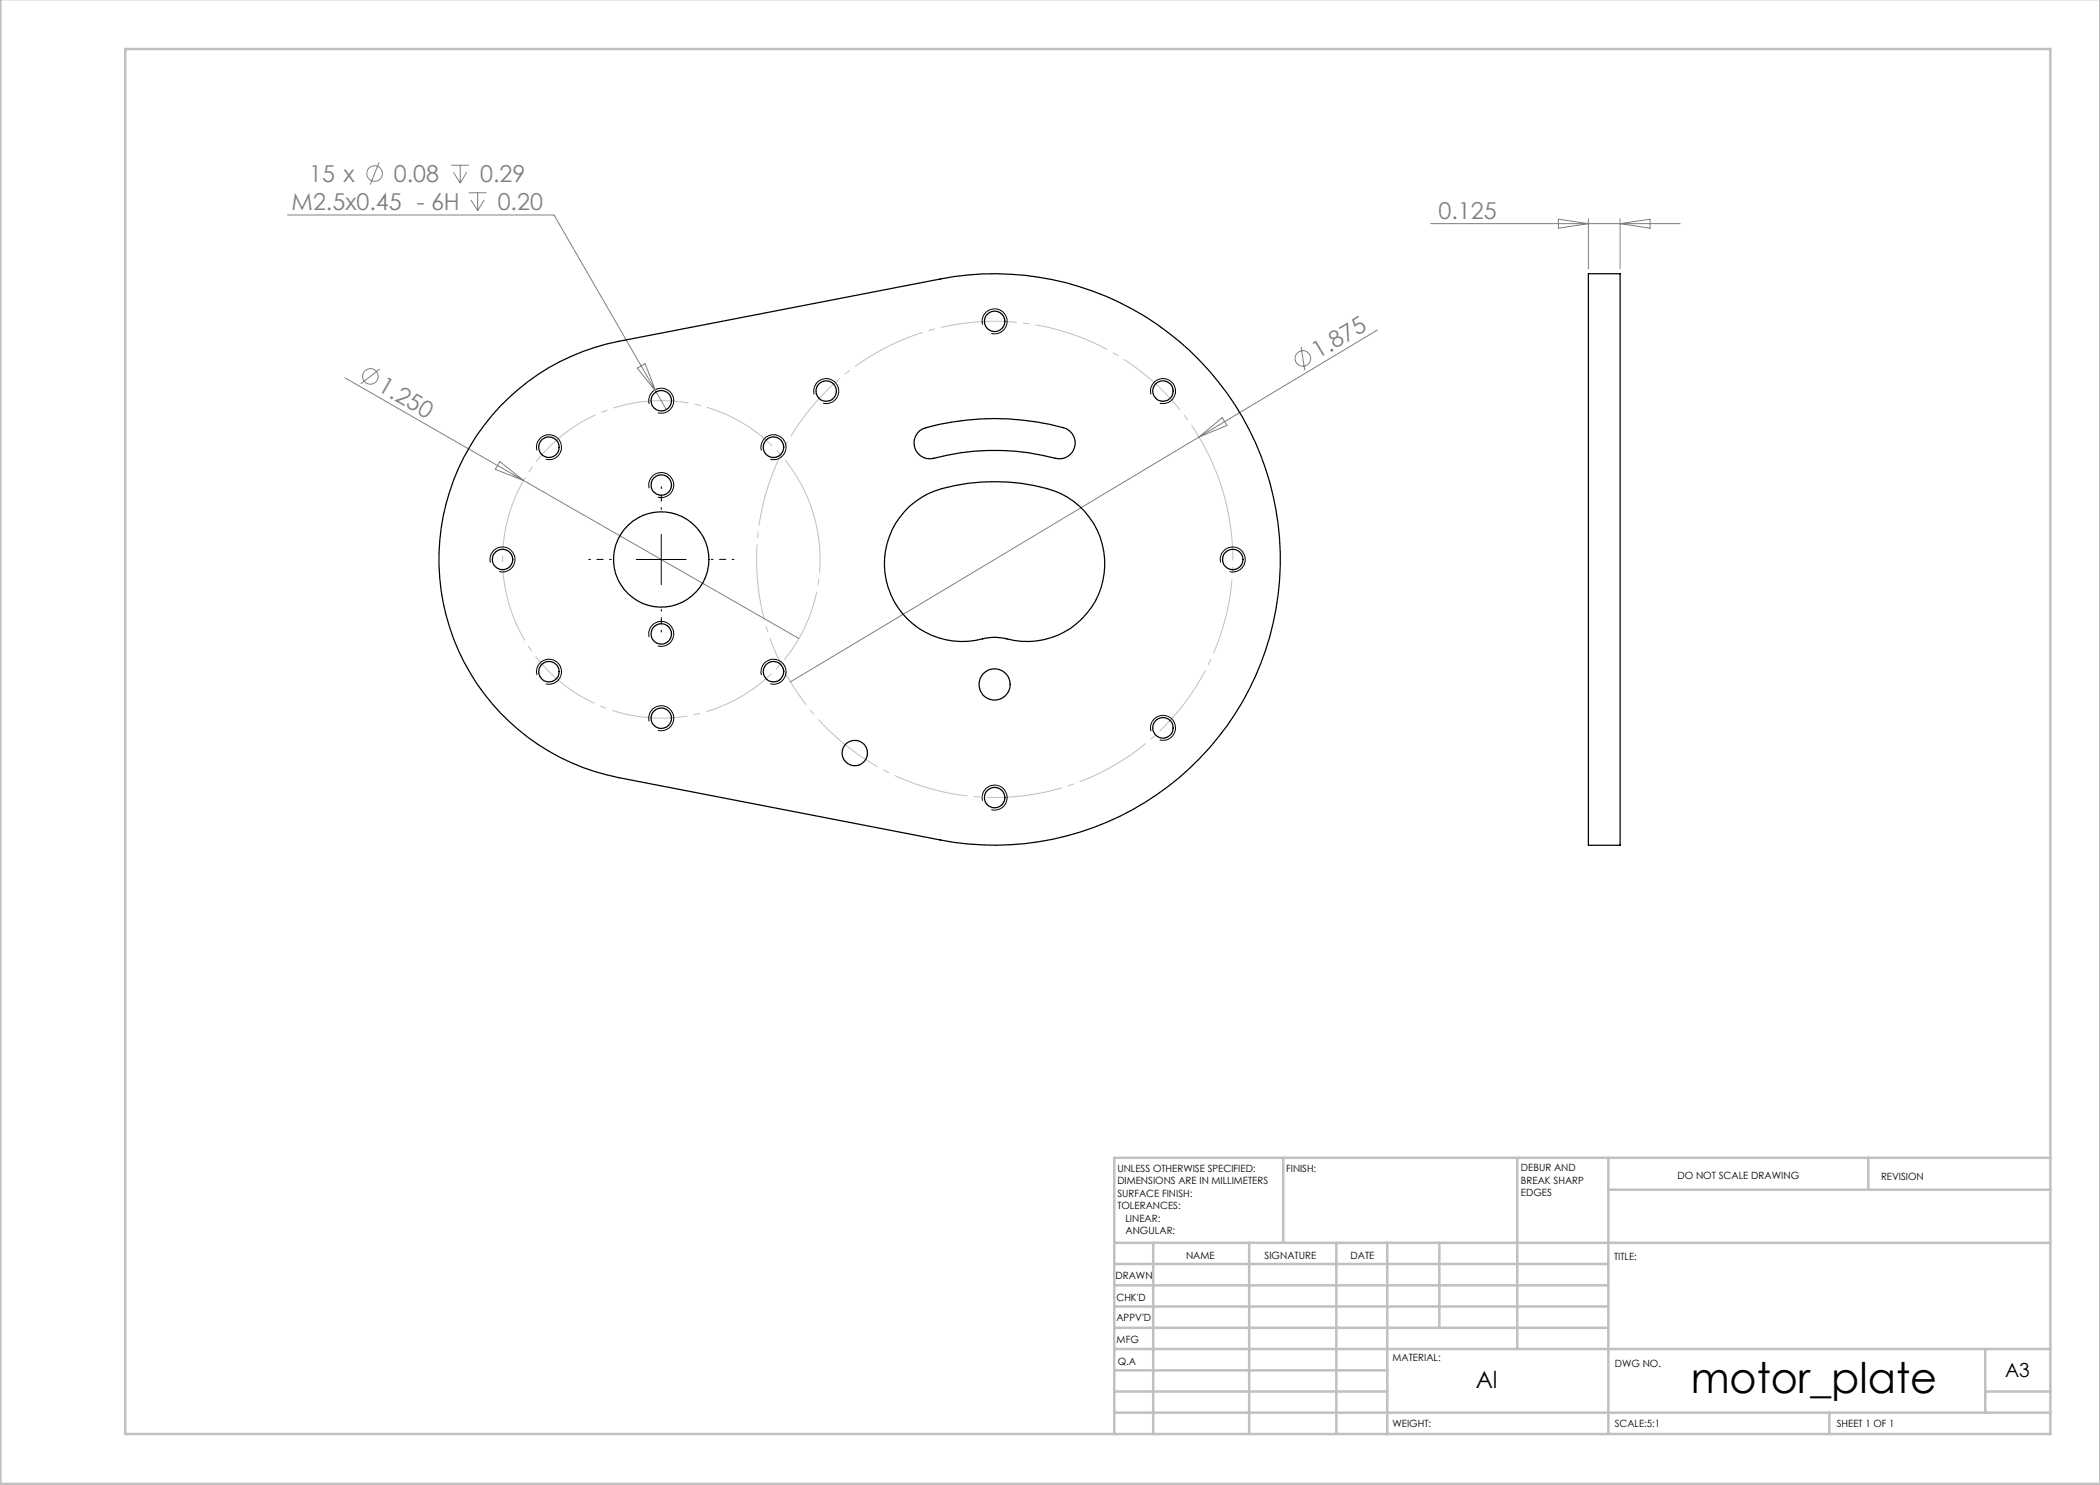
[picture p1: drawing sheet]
<svg xmlns="http://www.w3.org/2000/svg" width="420mm" height="297mm" viewBox="0 0 420 297" stroke-linecap="round" stroke-linejoin="round" font-family="sans-serif">
<g fill="none" stroke="#808080" stroke-width=".2">
<path d="M75.8 32.5l-1.8 4.4M90.2 33.1h3.6M90.7 34.5l1.3 2.1M92 33.1v3.5M93.3 34.5l-1.3 2.1M93.7 38.6h3.6M95.5 38.6v3.5M57.5 43h53.3l20.4 35.4M94.2 40l1.3 2.1M96.8 40l-1.3 2.1M286.1 44.7h49.9M311.7 43.8l6 .9-6 .9z"/>
<path d="M317.7 43.7v10.1M324 43.7v10.1M324 44.7l6-.9v1.8zM69 75.6l35.7 20.5M76 73.8l-3.8 3M127.5 73.6l1.5-.9 2.2 5.7zM131.2 78.4l2.1 3.5M260.2 69.3l.7 4.7M275.5 66l-35.7 21.4M100 92.3l4.7 3.8-5.6-2.2zM104.7 96.1l55.1 31.6M239.8 87.4l-81.7 49"/>
<path d="M239.8 87.4l4.6-3.9 1 1.6z"/>
<circle cx="74.9" cy="34.7" r="1.55"/>
<circle cx="74.1" cy="75.3" r="1.55"/>
<circle cx="260.6" cy="71.7" r="1.55"/>
</g>
<path d="M162.6 102.6a31.7 31.7 0 0 0-53.2-12.8 31.7 31.7 0 0 0 14.6 52.7 31.7 31.7 0 0 0 39.1-38.3l-.5-1.6" fill="none" stroke="#c0c0c0" stroke-width=".2" stroke-dasharray="15.2 1.3 1.3 1.3" stroke-dashoffset="3.1" stroke-linecap="butt"/>
<path d="M244.5 98a47.6 47.6 0 0 0-79.8-19.2 47.6 47.6 0 0 0 21.9 79.1 47.6 47.6 0 0 0 58.6-57.5l-.7-2.4" fill="none" stroke="#c0c0c0" stroke-width=".2" stroke-dasharray="15.2 1.3 1.3 1.3" stroke-dashoffset=".9" stroke-linecap="butt"/>
<g fill="none" stroke="#000" stroke-width=".2">
<path d="M162.8 78.9a2.5 2.5 0 0 1 2.2-3.2 2.5 2.5 0 0 1 2.7 2.7 2.5 2.5 0 0 1-3.1 2.2M196.5 64.9a2.5 2.5 0 0 1 2.2-3.1 2.5 2.5 0 0 1 2.7 2.7 2.5 2.5 0 0 1-3.1 2.2M230.2 78.9a2.5 2.5 0 0 1 2.2-3.2 2.5 2.5 0 0 1 2.7 2.7 2.5 2.5 0 0 1-3.1 2.2M107.4 90.1a2.5 2.5 0 0 1 2.2-3.1 2.5 2.5 0 0 1 2.7 2.7 2.5 2.5 0 0 1-3.2 2.2M129.8 80.8a2.5 2.5 0 0 1 2.2-3.2 2.5 2.5 0 0 1 2.7 2.8 2.5 2.5 0 0 1-3.1 2.1M129.8 97.6a2.5 2.5 0 0 1 2.2-3.1 2.5 2.5 0 0 1 2.7 2.7 2.5 2.5 0 0 1-3.1 2.2M152.3 90.1a2.5 2.5 0 0 1 2.2-3.1 2.5 2.5 0 0 1 2.7 2.7 2.5 2.5 0 0 1-3.1 2.2M98.1 112.5a2.5 2.5 0 0 1 2.2-3.1 2.5 2.5 0 0 1 2.7 2.7 2.5 2.5 0 0 1-3.2 2.2M127.2 111.9h10M132.3 106.9v10M244.1 112.5a2.5 2.5 0 0 1 2.2-3.1 2.5 2.5 0 0 1 2.7 2.7 2.5 2.5 0 0 1-3.1 2.2M107.4 135a2.5 2.5 0 0 1 2.2-3.1 2.5 2.5 0 0 1 2.7 2.7 2.5 2.5 0 0 1-3.2 2.2"/>
<path d="M129.8 127.4a2.5 2.5 0 0 1 2.2-3.1 2.5 2.5 0 0 1 2.7 2.7 2.5 2.5 0 0 1-3.1 2.2M152.3 135a2.5 2.5 0 0 1 2.2-3.1 2.5 2.5 0 0 1 2.7 2.7 2.5 2.5 0 0 1-3.1 2.2M129.8 144.3a2.5 2.5 0 0 1 2.2-3.2 2.5 2.5 0 0 1 2.7 2.8 2.5 2.5 0 0 1-3.1 2.1M230.2 146.2a2.5 2.5 0 0 1 2.2-3.1 2.5 2.5 0 0 1 2.7 2.7 2.5 2.5 0 0 1-3.1 2.2M196.5 160.2a2.5 2.5 0 0 1 2.2-3.2 2.5 2.5 0 0 1 2.7 2.7 2.5 2.5 0 0 1-3.1 2.2"/>
</g>
<g fill="none" stroke="#c0c0c0" stroke-width=".5">
<path d="M.1 -.1v296.9h419.9M25 9.8h385.1v277h-385.1zM256.6 231.6v17M303.5 231.6v38.2M321.7 231.6v55.2M321.7 237.9h88.4M373.7 231.6v6.3M410.1 231.6h-187.3v55.2M222.8 248.6h187.3M222.8 257.1h98.9M222.8 252.8h98.9M230.6 248.6v38.2"/>
<path d="M249.8 248.6v38.2M267.3 248.6v38.2M277.5 248.6v38.2M287.9 248.6v17M222.8 265.6h98.9M222.8 261.3h98.9M222.8 278.3h54.7M222.8 274.1h54.7M222.8 269.8h187.3M397.1 278.3h13M397.1 269.8v12.7M222.8 282.5h187.3"/>
<path d="M365.9 282.5v4.3"/>
</g>
<path d="M122.3 111.9h-4.6M132.3 101.9v-4.5M142.3 111.9h4.5M132.3 121.9v4.5" fill="none" stroke="#000" stroke-width=".2" stroke-dasharray="15.2 1.3 1.3 1.3" stroke-dashoffset="14.9"/>
<g fill="none" stroke="#000" stroke-width=".25">
<path d="M317.7 54.7h6.3v114.3h-6.3zM100 81.3a44.1 44.1 0 0 1 23.8-13l64.2-12.5a57.1 57.1 0 0 1 68.1 56.1 57.1 57.1 0 0 1-68.1 56.1l-64.2-12.5a44.5 44.5 0 0 1-23.8-74.2zM183.9 86.2l.6-.4a51.1 51.1 0 0 1 28.9 0 3.2 3.2 0 0 1 1.4 4 3.2 3.2 0 0 1-3.8 1.8 48.8 48.8 0 0 0-24.9 .2 3.2 3.2 0 0 1-3.1-2.1 3.2 3.2 0 0 1 .9-3.5zM182 101.2a16.9 16.9 0 0 1 9-4.1 38.2 38.2 0 0 1 21.2 1.6 15.6 15.6 0 0 1 7.7 19.8 15.6 15.6 0 0 1-19.1 9.1 12.1 12.1 0 0 0-5.7 .5 15.6 15.6 0 0 1-16.7-8.5 15.6 15.6 0 0 1 3.6-18.4z"/>
<circle cx="165.2" cy="78.2" r="2.05"/>
<circle cx="198.9" cy="64.3" r="2.04"/>
<circle cx="232.6" cy="78.2" r="2.05"/>
<circle cx="109.8" cy="89.4" r="2.05"/>
<circle cx="132.3" cy="80.1" r="2.04"/>
<circle cx="132.3" cy="97" r="2.04"/>
<circle cx="154.7" cy="89.4" r="2.05"/>
<circle cx="100.5" cy="111.9" r="2.04"/>
<circle cx="132.3" cy="111.9" r="9.5"/>
<circle cx="246.6" cy="111.9" r="2.04"/>
<circle cx="109.8" cy="134.4" r="2.05"/>
<circle cx="132.3" cy="126.8" r="2.04"/>
<circle cx="154.7" cy="134.4" r="2.05"/>
<circle cx="198.9" cy="136.9" r="3.1"/>
<circle cx="132.3" cy="143.6" r="2.04"/>
<circle cx="171" cy="150.6" r="2.53"/>
<circle cx="198.9" cy="159.5" r="2.04"/>
<circle cx="232.6" cy="145.6" r="2.05"/>
</g>
<text font-size="8.5" x="338.1" y="278.5">motor_plate</text>
<g font-size="4.7" fill="#808080">
<text x="58.3" y="42">M2.5x0.45 - 6H</text>
<text x="61.8" y="36.5">15 x</text>
<text x="78.8" y="36.5">0.08</text>
<text x="96" y="36.5">0.29</text>
<text x="99.5" y="42">0.20</text>
<text x="287.7" y="43.7">0.125</text>
<text x="263.7" y="71.9" transform="rotate(-31 263.7 71.9)">1.875</text>
<text x="75.4" y="78" transform="rotate(30 75.4 78)">1.250</text>
</g>
<text font-size="4.7" x="295.1" y="277.7">Al</text>
<text font-size="3.9" x="401" y="275.4">A3</text>
<g font-size="2">
<text x="223.5" y="234.4">UNLESS OTHERWISE SPECIFIED:</text>
<text x="223.5" y="236.9">DIMENSIONS ARE IN MILLIMETERS</text>
<text x="223.5" y="239.4">SURFACE FINISH:</text>
<text x="257.2" y="234.4">FINISH:</text>
<text x="304.2" y="234.3">DEBUR AND</text>
<text x="304.2" y="236.8">BREAK SHARP</text>
<text x="304.2" y="239.3">EDGES</text>
<text x="335.5" y="235.8">DO NOT SCALE DRAWING</text>
<text x="376.2" y="236">REVISION</text>
<text x="223.5" y="241.9">TOLERANCES:</text>
<text x="225.1" y="244.4">LINEAR:</text>
<text x="225.1" y="246.9">ANGULAR:</text>
<text x="237.2" y="251.8">NAME</text>
<text x="252.9" y="251.7">SIGNATURE</text>
<text x="270.1" y="251.7">DATE</text>
<text x="223.1" y="255.9">DRAWN</text>
<text x="322.8" y="252">TITLE:</text>
<text x="223.3" y="260.1">CHK'D</text>
<text x="223.3" y="264.2">APPV'D</text>
<text x="223.3" y="268.6">MFG</text>
<text x="223.5" y="272.9">Q.A</text>
<text x="278.5" y="272.3">MATERIAL:</text>
<text x="323" y="273.4">DWG NO.</text>
<text x="278.5" y="285.3">WEIGHT:</text>
<text x="323" y="285.4">SCALE:5:1</text>
<text x="367.4" y="285.4">SHEET 1 OF 1</text>
</g>
</svg>
